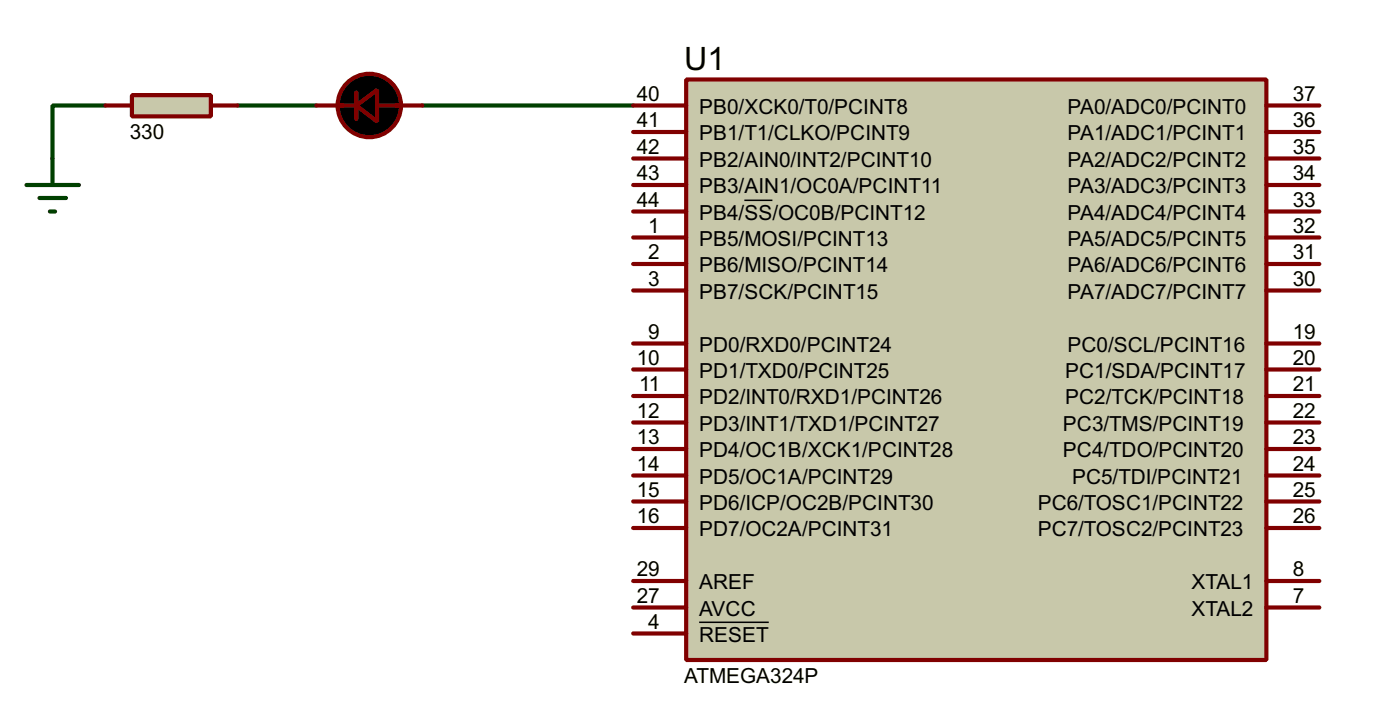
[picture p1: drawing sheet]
<svg xmlns="http://www.w3.org/2000/svg" width="135mm" height="69mm" viewBox="0 0 135 69" stroke-linecap="round" stroke-linejoin="round" font-family="sans-serif">
<path d="M10.2 10.2h-5.1v5.1M22.9 10.2h7.6M40.7 10.2h20.3" fill="none" stroke="#004000" stroke-width=".4"/>
<path d="M66.1 7.7h55.8v55.8h-55.8z" fill="#c8c8aa" stroke="#800000" stroke-width=".4"/>
<g fill="none" stroke="#800000" stroke-width=".4">
<path d="M61 17.8h5.1M61 15.3h5.1M61 12.7h5.1M61 10.2h5.1M121.9 17.8h5.1M121.9 15.3h5.1M121.9 12.7h5.1M121.9 10.2h5.1M61 38.1h5.1M61 35.6h5.1M61 33.1h5.1M61 25.4h5.1"/>
<path d="M61 22.9h5.1M61 20.4h5.1M61 28h5.1M121.9 38.1h5.1M121.9 35.6h5.1M121.9 33.1h5.1M121.9 25.4h5.1M121.9 22.9h5.1M121.9 20.4h5.1M121.9 28h5.1M61 48.3h5.1M61 45.8h5.1"/>
<path d="M61 43.2h5.1M61 40.7h5.1M61 58.5h5.1M61 55.9h5.1M61 50.8h5.1M121.9 48.3h5.1M121.9 45.8h5.1M121.9 43.2h5.1M121.9 40.7h5.1M121.9 58.5h5.1M121.9 55.9h5.1M121.9 50.8h5.1"/>
<path d="M61 61h5.1"/>
</g>
<path d="M71.7 19.3h2.7M67.3 59.9h6.7" fill="none" stroke="#000" stroke-width=".15"/>
<path d="M12.7 9.2h7.6v2h-7.6z" fill="#c8c8aa" stroke="#800000" stroke-width=".4"/>
<path d="M10.2 10.2h2.5M20.3 10.2h2.6M30.5 10.2h3.8M34.3 8.9v2.6M36.3 10.2h4.4" fill="none" stroke="#800000" stroke-width=".4"/>
<g fill="#000" stroke="#800000" stroke-width=".4">
<path d="M34.3 10.2l2-1.5v3z"/>
<circle cx="35.5" cy="10.2" r="3.1"/>
</g>
<path d="M2.6 17.8h5M3.8 19.1h2.6M5.1 15.3v2.5M4.8 20.4h.5" fill="none" stroke="#004000" stroke-width=".4"/>
<text font-size="3.1" x="65.9" y="6.8">U1</text>
<g font-size="2">
<text x="61.3" y="9.7">40</text>
<text x="67.3" y="10.9">PB0/XCK0/T0/PCINT8</text>
<text x="102.8" y="10.9">PA0/ADC0/PCINT0</text>
<text x="124.5" y="9.7">37</text>
<text x="12.5" y="13.4">330</text>
<text x="61.3" y="17.4">43</text>
<text x="61.3" y="14.8">42</text>
<text x="61.3" y="12.3">41</text>
<text x="67.3" y="16">PB2/AIN0/INT2/PCINT10</text>
<text x="67.3" y="13.5">PB1/T1/CLKO/PCINT9</text>
<text x="102.8" y="16">PA2/ADC2/PCINT2</text>
<text x="102.8" y="13.5">PA1/ADC1/PCINT1</text>
<text x="124.5" y="17.4">34</text>
<text x="124.5" y="14.8">35</text>
<text x="124.5" y="12.3">36</text>
<text x="61.3" y="19.9">44</text>
<text x="62.4" y="22.4">1</text>
<text x="67.3" y="23.6">PB5/MOSI/PCINT13</text>
<text x="67.3" y="21.1">PB4/SS/OC0B/PCINT12</text>
<text x="67.3" y="18.6">PB3/AIN1/OC0A/PCINT11</text>
<text x="102.8" y="23.6">PA5/ADC5/PCINT5</text>
<text x="102.8" y="21.1">PA4/ADC4/PCINT4</text>
<text x="102.8" y="18.6">PA3/ADC3/PCINT3</text>
<text x="124.5" y="22.4">32</text>
<text x="124.5" y="19.9">33</text>
<text x="62.4" y="25">2</text>
<text x="62.4" y="27.5">3</text>
<text x="67.3" y="26.2">PB6/MISO/PCINT14</text>
<text x="67.3" y="28.7">PB7/SCK/PCINT15</text>
<text x="102.8" y="26.2">PA6/ADC6/PCINT6</text>
<text x="102.8" y="28.7">PA7/ADC7/PCINT7</text>
<text x="124.5" y="25">31</text>
<text x="124.5" y="27.5">30</text>
<text x="61.3" y="35.1">10</text>
<text x="62.4" y="32.6">9</text>
<text x="67.3" y="33.8">PD0/RXD0/PCINT24</text>
<text x="102.8" y="33.8">PC0/SCL/PCINT16</text>
<text x="124.5" y="35.1">20</text>
<text x="124.5" y="32.6">19</text>
<text x="61.3" y="40.2">12</text>
<text x="61.5" y="37.7">11</text>
<text x="67.3" y="41.4">PD3/INT1/TXD1/PCINT27</text>
<text x="67.3" y="38.9">PD2/INT0/RXD1/PCINT26</text>
<text x="67.3" y="36.3">PD1/TXD0/PCINT25</text>
<text x="102.3" y="41.4">PC3/TMS/PCINT19</text>
<text x="102.5" y="38.9">PC2/TCK/PCINT18</text>
<text x="102.5" y="36.3">PC1/SDA/PCINT17</text>
<text x="124.5" y="40.2">22</text>
<text x="124.5" y="37.7">21</text>
<text x="61.3" y="47.8">15</text>
<text x="61.3" y="45.3">14</text>
<text x="61.3" y="42.8">13</text>
<text x="67.3" y="46.5">PD5/OC1A/PCINT29</text>
<text x="67.3" y="44">PD4/OC1B/XCK1/PCINT28</text>
<text x="102.3" y="44">PC4/TDO/PCINT20</text>
<text x="103.2" y="46.5">PC5/TDI/PCINT21</text>
<text x="124.5" y="47.8">25</text>
<text x="124.5" y="45.3">24</text>
<text x="124.5" y="42.8">23</text>
<text x="61.3" y="50.4">16</text>
<text x="67.3" y="49">PD6/ICP/OC2B/PCINT30</text>
<text x="67.3" y="51.6">PD7/OC2A/PCINT31</text>
<text x="99.9" y="49">PC6/TOSC1/PCINT22</text>
<text x="99.9" y="51.6">PC7/TOSC2/PCINT23</text>
<text x="124.5" y="50.4">26</text>
<text x="61.3" y="58">27</text>
<text x="61.3" y="55.5">29</text>
<text x="67.3" y="59.2">AVCC</text>
<text x="67.3" y="56.7">AREF</text>
<text x="114.7" y="56.7">XTAL1</text>
<text x="114.7" y="59.2">XTAL2</text>
<text x="124.5" y="55.5">8</text>
<text x="124.5" y="58">7</text>
<text x="62.4" y="60.5">4</text>
<text x="65.9" y="65.7">ATMEGA324P</text>
<text x="67.3" y="61.7">RESET</text>
</g>
</svg>
